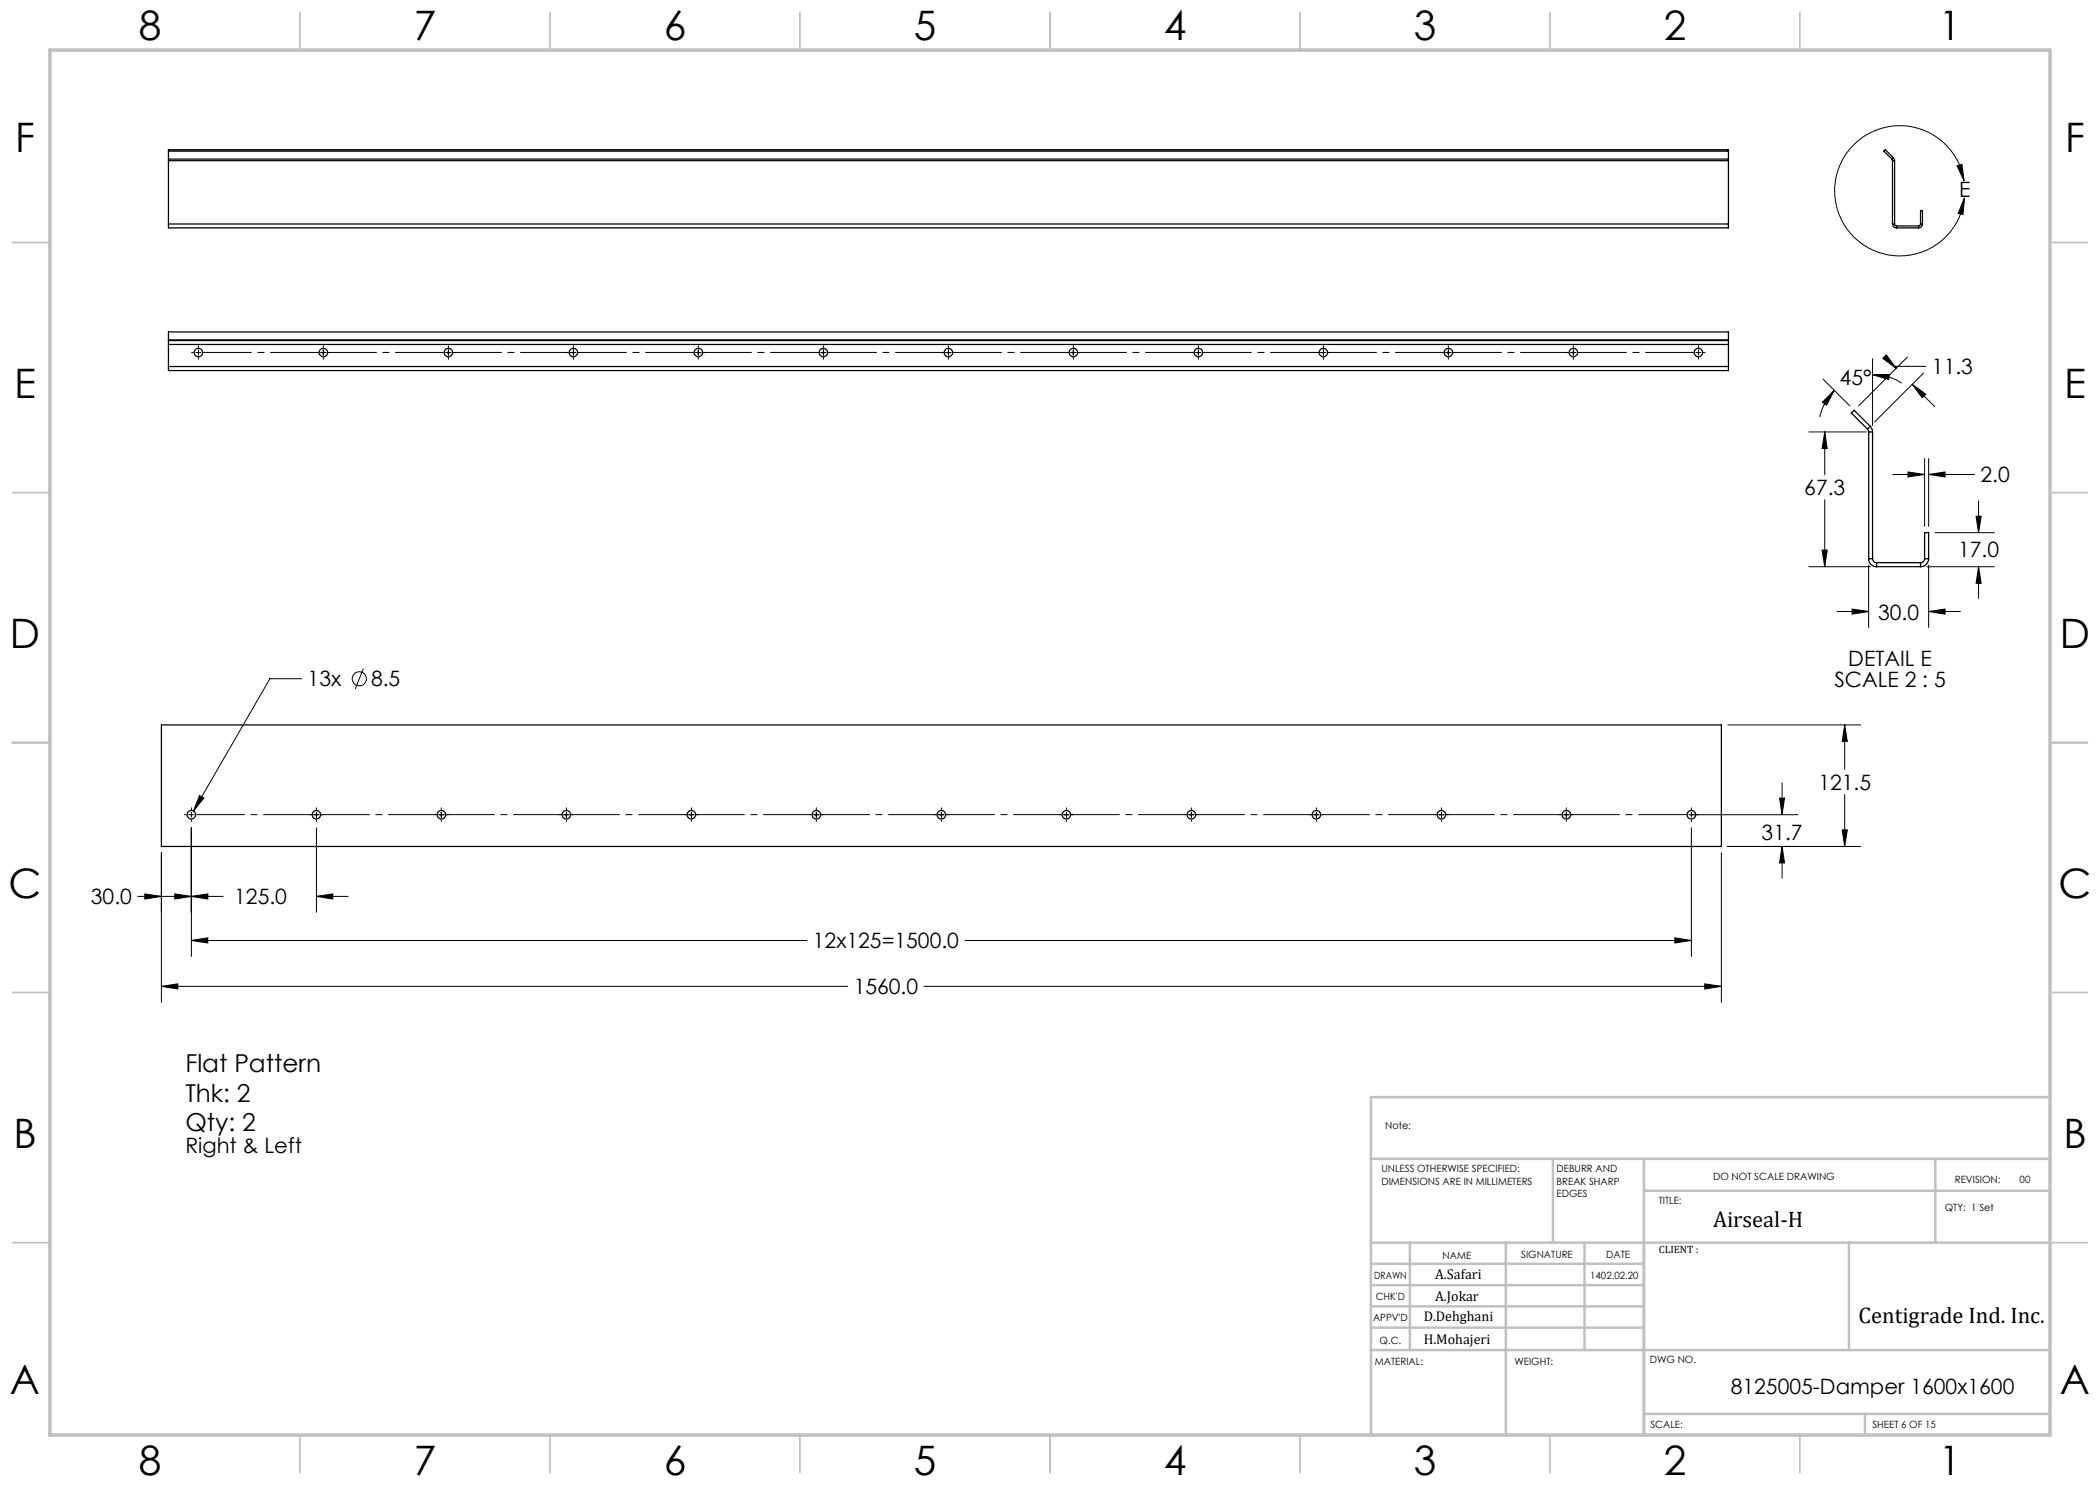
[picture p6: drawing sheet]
<svg xmlns="http://www.w3.org/2000/svg" width="420mm" height="297mm" viewBox="0 0 420 297" stroke-linecap="round" stroke-linejoin="round" font-family="sans-serif">
<g fill="none" stroke="#000" stroke-width=".2">
<path d="M391.4 33.2l1-.3 .4 3.3zM392.8 36.2a13 13 0 0 0-20.1-8.9 13 13 0 0 0 .5 22 13 13 0 0 0 19.7-9.7M392.9 39.6l-.3 3.3-1-.2zM38.3 70.5h.4M39.2 70.5h1M39.7 69.1v.4M39.7 70v1M39.7 71.5v.4M63.3 70.5h.4M64.2 70.5h1M64.7 69.1v.4M64.7 70v1"/>
<path d="M64.7 71.5v.4M65.7 70.5h.3M88.3 70.5h.4M89.2 70.5h1M89.7 69.1v.4M89.7 70v1M89.7 71.5v.4M90.7 70.5h.3M113.3 70.5h.4M114.2 70.5h1M114.7 69.1v.4M114.7 70v1"/>
<path d="M114.7 71.5v.4M115.7 70.5h.3M138.3 70.5h.3M139.2 70.5h1M139.7 69.1v.4M139.7 70v1M139.7 71.5v.4M140.7 70.5h.3M163.3 70.5h.4M164.2 70.5h1M164.7 69.1v.4M164.7 70v1"/>
<path d="M164.7 71.5v.4M165.7 70.5h.3M188.3 70.5h.4M189.2 70.5h1M189.7 69.1v.4M189.7 70v1M189.7 71.5v.4M190.7 70.5h.3M213.3 70.5h.3M214.2 70.5h1M214.7 69.1v.4M214.7 70v1"/>
<path d="M214.7 71.5v.4M215.7 70.5h.3M238.3 70.5h.4M239.2 70.5h1M239.7 69.1v.4M239.7 70v1M239.7 71.5v.4M240.7 70.5h.3M263.3 70.5h.4M264.2 70.5h1M264.7 69.1v.4M264.7 70v1"/>
<path d="M264.7 71.5v.4M265.7 70.5h.3M288.3 70.5h.3M289.2 70.5h1M289.7 69.1v.4M289.7 70v1M289.7 71.5v.4M290.7 70.5h.3M313.3 70.5h.4M314.2 70.5h1M314.7 69.1v.4M314.7 70v1"/>
<path d="M314.7 71.5v.4M315.7 70.5h.3M339.2 70.5h1M339.7 69.1v.4M339.7 70v1M339.7 71.5v.4M340.7 70.5h.3M364.6 75.8l5.4 5.4M366.9 78.1a11 11 0 0 0-2.9 5.3M374.5 74.9h3.4l-.2 1zM374.5 74.9a10.6 10.6 0 0 1 5.8 1.7M374.5 71.8v13.3"/>
<path d="M377.3 71l1.9 2.7-2.6-2zM381.5 71.4l-9.8 9.8M382.4 76.9l2.8 1.9-.8 .7zM382.4 76.9l4.6 4.4M384.7 74.6l-9.8 9.8M385.2 73.3h-6.4l.4 .4M361.8 86.4h11.4M364.5 80.4l2.4-2.3-1.6 2.9zM364.9 86.4l.5 3.3h-1zM364.9 86.4v8.6M364.9 100v13.3M378.6 94.9h6.3"/>
<path d="M381.6 94.4l3.3 .5-3.3 .5zM384.9 91.7v13.6M385.7 94.9l3.3-.5v1zM385.7 91.7v13.6M385.7 94.9h9.2M361.8 113.3h12.3M364.4 110h1l-.5 3.3zM373.7 113v12.5M385.4 113.3h13.5M385.7 113v12.5M387 106.5h11.9M395.2 103.3h1l-.5 3.2z"/>
<path d="M395.7 113.3l.5 3.4h-1zM395.7 100.2v6.3M395.7 113.3v6.4M60.3 135.7h-6.3l-15.3 26.5M72.7 133.7l-1.7 4.1M367.4 122.3h6.3M370.4 121.8l3.3 .5-3.3 .5zM385.7 122.3l3.3-.5v1zM385.7 122.3h6.4M39.9 159.1l.9 .5-2.1 2.6zM345.5 145h26.6M355.9 159.6h1l-.5 3.3z"/>
<path d="M356.4 156.6v6.3M368.9 145l.6 3.3h-1.1zM368.9 145v8.9M368.9 158.9v10.4M27.6 179.3h17M29 178.8l3.3 .5-3.3 .5zM32.3 170.6v29.8M35 178.8l3.3 .5-3.3 .5zM36.9 162.9h.4M37.7 162.9h1.1M38.3 179.3l3.3-.5v1zM38.3 161.6v.3"/>
<path d="M38.3 162.5v.9M38.3 164v.3M38.3 165.6v25.7M61.9 162.9h.4M62.8 162.9h1M63.3 161.6v.3M63.3 162.5v.9M63.3 164v.3M63.3 179.3l3.3-.5v1zM63.3 165.6v16.9M63.3 179.3h6.3M64.3 162.9h.3"/>
<path d="M86.9 162.9h.3M87.8 162.9h1M88.3 161.6v.3M88.3 162.5v.9M88.3 164v.3M89.3 162.9h.3M111.9 162.9h.4M112.7 162.9h1.1M113.3 161.6v.3M113.3 162.5v.9M113.3 164v.3M114.3 162.9h.3"/>
<path d="M136.9 162.9h.4M137.8 162.9h1M138.3 161.6v.3M138.3 162.5v.9M138.3 164v.3M139.3 162.9h.3M161.9 162.9h.3M162.8 162.9h1M163.3 161.6v.3M163.3 162.5v.9M163.3 164v.3M164.3 162.9h.3"/>
<path d="M186.9 162.9h.4M187.7 162.9h1.1M188.3 161.6v.3M188.3 162.5v.9M188.3 164v.3M189.3 162.9h.3M211.9 162.9h.4M212.8 162.9h1M213.3 161.6v.3M213.3 162.5v.9M213.3 164v.3M214.3 162.9h.3"/>
<path d="M236.9 162.9h.3M237.8 162.9h1M238.3 161.6v.3M238.3 162.5v.9M238.3 164v.3M239.3 162.9h.3M261.9 162.9h.4M262.7 162.9h1.1M263.3 161.6v.3M263.3 162.5v.9M263.3 164v.3M264.3 162.9h.3"/>
<path d="M286.9 162.9h.4M287.8 162.9h1M288.3 161.6v.3M288.3 162.5v.9M288.3 164v.3M289.3 162.9h.3M311.9 162.9h.3M312.8 162.9h1M313.3 161.6v.3M313.3 162.5v.9M313.3 164v.3M314.3 162.9h.3"/>
<path d="M338.3 161.6v.3M338.3 162.5v.9M338.3 164v.3M338.3 165.6v25.7M344.3 170.6v29.8M345.5 169.3h26.6M356.4 169.3l.5 3.3h-1zM356.4 169.3v6.3M359.6 162.9h-21.9M368.4 166h1.1l-.6 3.3zM32.3 197.3l3.3-.5v1zM32.3 197.3h137.2"/>
<path d="M38.3 188.1l3.3-.5v1zM38.3 188.1h123.1M184.8 197.3h159.5M193 188.1h145.3M335 187.6l3.3 .5-3.3 .5zM341 196.8l3.3 .5-3.3 .5z"/>
<circle cx="71.9" cy="135.8" r="1.41"/>
</g>
<g fill="none" stroke="#000" stroke-width=".2" stroke-dasharray="15.2 1.3 1.3 1.3" stroke-dashoffset="5.7">
<path d="M40.7 70.5h23M65.7 70.5h23M90.7 70.5h23M115.7 70.5h23M140.7 70.5h23M165.7 70.5h23M190.7 70.5h23M215.7 70.5h23M240.7 70.5h23M265.7 70.5h23M290.7 70.5h23M315.7 70.5h23"/>
<path d="M39.3 162.9h23M64.3 162.9h23M89.3 162.9h23M114.3 162.9h23M139.3 162.9h23M164.3 162.9h23M189.3 162.9h23M214.3 162.9h23M239.3 162.9h23M264.3 162.9h23M289.3 162.9h23M314.3 162.9h23"/>
</g>
<g fill="none" stroke="#c0c0c0" stroke-width=".35">
<path d="M60 2.5v7.5M110 2.5v7.5M160 2.5v7.5M210 2.5v7.5M260 2.5v7.5M310 2.5v7.5M360 2.5v7.5M2.5 48.5h7.5M410 48.5h7.5M2.5 98.5h7.5M410 98.5h7.5M2.5 148.5h7.5"/>
<path d="M410 148.5h7.5M2.5 198.5h7.5M410 198.5h7.5M2.5 248.5h7.5M410 248.5h7.5M60 287v7.5M110 287v7.5M160 287v7.5M210 287v7.5M260 287v7.5M310 287v7.5M360 287v7.5"/>
</g>
<g fill="none" stroke="#c0c0c0" stroke-width=".5">
<path d="M410 219.4h-135.8v67.4M274.2 231.8h135.8M310.6 231.8v16.7M328.8 231.8v55.2M328.8 238.2h81.2M387.1 231.8v16.7M274.2 248.5h135.8M274.2 257h54.6M274.2 252.8h54.6M282 248.5v21.5M301.2 248.5v38.3M316.9 248.5v21.5"/>
<path d="M369.8 248.5v21.5M274.2 265.5h54.6M274.2 261.3h54.6M274.2 270h135.8M328.8 282.8h81.2M373 282.8v4.2"/>
</g>
<path d="M10 10h400v277h-400z" fill="none" stroke="#c0c0c0" stroke-width=".7"/>
<g fill="#000">
<path d="M391.4 33.2l1-.3 .4 3.3zM392.9 39.6l-.3 3.3-1-.2z"/>
<path d="M395.2 103.3h1l-.5 3.2zM395.7 113.3l.5 3.4h-1zM385.7 122.3l3.3-.5v1zM370.4 121.8l3.3 .5-3.3 .5zM364.9 86.4l.5 3.3h-1zM364.4 110h1l-.5 3.3zM377.3 71l1.9 2.7-2.6-2zM382.4 76.9l2.8 1.9-.8 .7zM374.5 74.9h3.4l-.2 1zM364.5 80.4l2.4-2.3-1.6 2.9zM385.7 94.9l3.3-.5v1zM381.6 94.4l3.3 .5-3.3 .5zM341 196.8l3.3 .5-3.3 .5zM32.3 197.3l3.3-.5v1zM356.4 169.3l.5 3.3h-1zM355.9 159.6h1l-.5 3.3zM368.9 145l.6 3.3h-1.1zM368.4 166h1.1l-.6 3.3zM29 178.8l3.3 .5-3.3 .5zM38.3 179.3l3.3-.5v1zM35 178.8l3.3 .5-3.3 .5zM63.3 179.3l3.3-.5v1zM38.3 188.1l3.3-.5v1zM335 187.6l3.3 .5-3.3 .5zM39.9 159.1l-1.2 3.1 2.1-2.6z"/>
</g>
<g fill="none" stroke="#000" stroke-width=".25">
<path d="M33.7 31.8v.3M33.7 31.8v-1.9h312v1.9M33.7 32.1v12.7M33.7 30.2h312M33.7 31.8h312M33.7 32.1h312M345.7 31.8v.3M345.7 32.1v12.7M378.4 31.8l.1 .3M378.5 32.1h.4M378.5 32.1v12.7M378.7 31.5l.2 .6"/>
<path d="M378.7 31.5l-.3 .3M378.7 31.5l-1.7-1.6-.2 .3 1.6 1.6M378.9 32.1v12.7M33.7 44.8v.8h312v-.8M33.7 44.8h312M378.5 44.8a.78 .78 0 0 0 .8 .8M378.5 44.8h.4M378.9 44.8l.1 .3 .3 .1M379.3 45.6h4.4M379.3 45.2v.4M379.3 45.2h4.4M383.7 45.2v.4"/>
<path d="M384.1 44.8l-.1 .3-.3 .1M384.1 44.8h.4M384.1 44.8v-2.6h.4v2.6M384.5 44.8a.73 .73 0 0 1-.8 .8M33.7 73.3v.8h312v-.8M33.7 68.1v.8M33.7 68v.1M33.7 68v-1.6h312v1.6M33.7 68.9v4.4M33.7 73.3h312M33.7 68.9h312M33.7 68.1h312"/>
<path d="M33.7 68h312M345.7 68.1v.8M345.7 68v.1M345.7 68.9v4.4M373.5 85.8l.2 .6M373.7 86.4h.8M373.7 86.4v25.4M374.1 85.3l.3 .5 .1 .6M374.1 85.3l-.6 .5M374.1 85.3l-3.3-3.2-.5 .5 3.2 3.2M374.5 86.4v25.4M373.7 111.8a1.57 1.57 0 0 0 1.6 1.5"/>
<path d="M373.7 111.8h.8M374.5 111.8a.78 .78 0 0 0 .8 .7M375.3 112.5v.8M375.3 112.5h8.8M375.3 113.3h8.8M384.1 112.5v.8M384.9 111.8a.78 .78 0 0 1-.8 .7M384.9 111.8h.8M384.9 111.8v-5.3h.8v5.3M385.7 111.8a1.63 1.63 0 0 1-1.6 1.5M32.3 145h312v24.3h-312z"/>
<circle cx="39.7" cy="70.5" r=".85"/>
<circle cx="64.7" cy="70.5" r=".85"/>
<circle cx="89.7" cy="70.5" r=".85"/>
<circle cx="114.7" cy="70.5" r=".84"/>
<circle cx="139.7" cy="70.5" r=".85"/>
<circle cx="164.7" cy="70.5" r=".85"/>
<circle cx="189.7" cy="70.5" r=".84"/>
<circle cx="214.7" cy="70.5" r=".85"/>
<circle cx="239.7" cy="70.5" r=".85"/>
<circle cx="264.7" cy="70.5" r=".84"/>
<circle cx="289.7" cy="70.5" r=".85"/>
<circle cx="314.7" cy="70.5" r=".85"/>
<circle cx="339.7" cy="70.5" r=".84"/>
<circle cx="38.3" cy="162.9" r=".85"/>
<circle cx="63.3" cy="162.9" r=".84"/>
<circle cx="88.3" cy="162.9" r=".85"/>
<circle cx="113.3" cy="162.9" r=".85"/>
<circle cx="138.3" cy="162.9" r=".84"/>
<circle cx="163.3" cy="162.9" r=".85"/>
<circle cx="188.3" cy="162.9" r=".85"/>
<circle cx="213.3" cy="162.9" r=".84"/>
<circle cx="238.3" cy="162.9" r=".85"/>
<circle cx="263.3" cy="162.9" r=".85"/>
<circle cx="288.3" cy="162.9" r=".84"/>
<circle cx="313.3" cy="162.9" r=".85"/>
<circle cx="338.3" cy="162.9" r=".85"/>
</g>
<g font-size="8.1">
<text x="27.8" y="8">8</text>
<text x="82.8" y="8">7</text>
<text x="132.8" y="8">6</text>
<text x="182.8" y="8">5</text>
<text x="232.8" y="8">4</text>
<text x="282.8" y="8">3</text>
<text x="332.8" y="8">2</text>
<text x="387.8" y="8">1</text>
<text x="3" y="30.4">F</text>
<text x="413" y="30.4">F</text>
<text x="2.8" y="79.6">E</text>
<text x="412.8" y="79.6">E</text>
<text x="2" y="129.6">D</text>
<text x="412" y="129.6">D</text>
<text x="1.7" y="179.6">C</text>
<text x="411.7" y="179.6">C</text>
<text x="2.7" y="229.6">B</text>
<text x="412.7" y="229.6">B</text>
<text x="2" y="278.9">A</text>
<text x="412" y="278.9">A</text>
<text x="27.8" y="295">8</text>
<text x="82.8" y="295">7</text>
<text x="132.8" y="295">6</text>
<text x="182.8" y="295">5</text>
<text x="232.8" y="295">4</text>
<text x="282.8" y="295">3</text>
<text x="332.8" y="295">2</text>
<text x="387.8" y="295">1</text>
</g>
<g font-size="4.9">
<text x="37.1" y="214.4">Flat Pattern</text>
<text x="37.1" y="220.3">Thk: 2</text>
<text x="37.1" y="226.3">Qty: 2</text>
</g>
<g font-size="4.5">
<text x="342.6" y="245.3">Airseal-H</text>
<text x="371.7" y="264.6">Centigrade Ind. Inc.</text>
</g>
<g font-size="4.2">
<text x="391.8" y="39.4">E</text>
<text x="367.9" y="77.1">45°</text>
<text x="386.4" y="74.8">11.3</text>
<text x="360.9" y="99.1">67.3</text>
<text x="396.1" y="96.5">2.0</text>
<text x="391.6" y="111.5">17.0</text>
<text x="375.6" y="123.9">30.0</text>
<text x="61.5" y="137.3">13x</text>
<text x="74.2" y="137.3">8.5</text>
<text x="366.9" y="137.4">SCALE 2 : 5</text>
<text x="369.7" y="133.3">DETAIL E</text>
<text x="363.7" y="158">121.5</text>
<text x="352.3" y="168">31.7</text>
<text x="18.2" y="180.9">30.0</text>
<text x="46.9" y="180.9">125.0</text>
<text x="162.6" y="189.7">12x125=1500.0</text>
<text x="170.7" y="198.9">1560.0</text>
<text x="37.1" y="230.6">Right &amp; Left</text>
<text x="346.2" y="278.8">8125005-Damper 1600x1600</text>
</g>
<g font-size="2.8">
<text x="287" y="255.9">A.Safari</text>
<text x="287" y="260.1">A.Jokar</text>
<text x="284.7" y="264.2">D.Dehghani</text>
<text x="284.7" y="268.7">H.Mohajeri</text>
</g>
<text font-size="2.1" x="331.8" y="250.7">CLIENT :</text>
<g font-size="2">
<text x="277" y="225.8">Note:</text>
<text x="276.3" y="234.5">UNLESS OTHERWISE SPECIFIED:</text>
<text x="276.3" y="237">DIMENSIONS ARE IN MILLIMETERS</text>
<text x="311.3" y="234.5">DEBURR AND</text>
<text x="311.3" y="237">BREAK SHARP</text>
<text x="311.3" y="239.5">EDGES</text>
<text x="342.6" y="236">DO NOT SCALE DRAWING</text>
<text x="391" y="236.6">REVISION:</text>
<text x="403.9" y="236.6">00</text>
<text x="331.8" y="240.8">TITLE:</text>
<text x="389" y="242.2">QTY: 1 Set</text>
<text x="288.5" y="251.7">NAME</text>
<text x="304.2" y="251.7">SIGNATURE</text>
<text x="321.2" y="251.7">DATE</text>
<text x="274.8" y="255.9">DRAWN</text>
<text x="318" y="255.9">1402.02.20</text>
<text x="275.1" y="260.1">CHK'D</text>
<text x="274.6" y="264.2">APPV'D</text>
<text x="275.9" y="268.7">Q.C.</text>
<text x="275" y="273">MATERIAL:</text>
<text x="302.9" y="273">WEIGHT:</text>
<text x="330" y="272.5">DWG NO.</text>
<text x="330.1" y="285.6">SCALE:</text>
<text x="374.5" y="285.6">SHEET 6 OF 15</text>
</g>
</svg>
